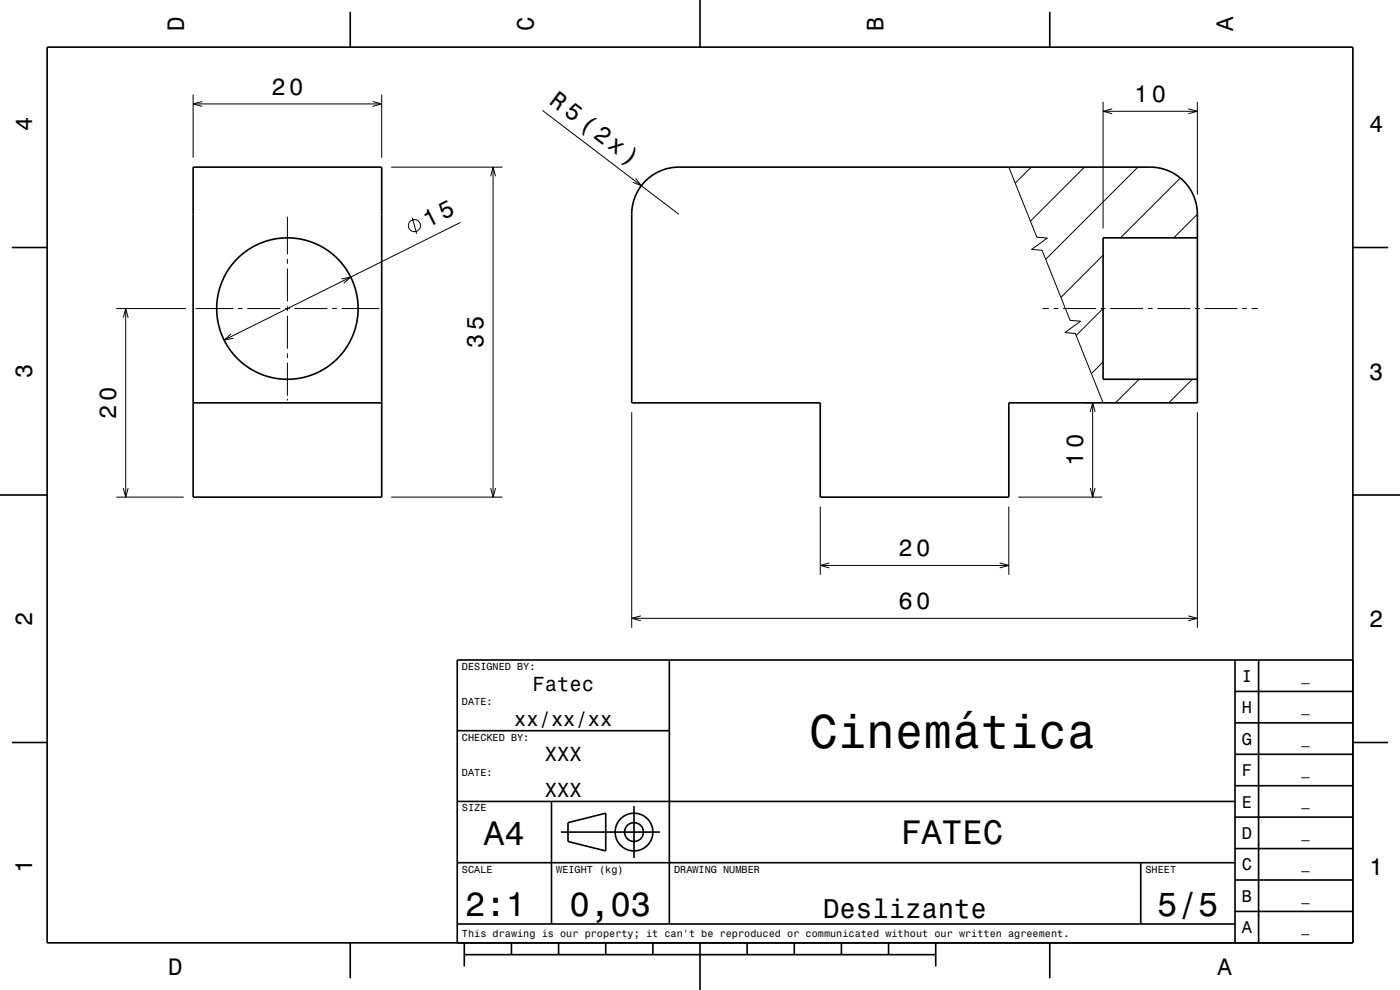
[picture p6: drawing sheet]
<svg xmlns="http://www.w3.org/2000/svg" width="297mm" height="210mm" viewBox="0 0 297 210" stroke-linecap="round" stroke-linejoin="round" font-family="sans-serif">
<g fill="none" stroke="#000" stroke-width=".21">
<path d="M41 20v13.5M41 22h40M42.9 21.5l-1.9 .5 1.9 .6M79 21.5l2 .5-2 .6M81 20v13.5M83 35.5h23.6M104.1 37.4l.5-1.9 .5 1.9M104.6 35.5v70M115.1 23.4l28.9 22.1M134.8 37.8l1.3 1.6-1.9-.8M214 35.5l6 14.8 2.2 .2-3.4 2.4 2.3 .2 5.9 14.9 2.2 .1-3.3 2.5 2.2 .1 5.9 14.8M218.8 35.5l-3.4 3.3"/>
<path d="M230.1 35.5l-11.5 11.4M234 21.6v26.9M234 23.6h20M235.9 23.1l-1.9 .5 1.9 .5M241.4 35.5l-19.6 19.5M250.4 37.8l-12.7 12.7M252.1 23.1l1.9 .5-1.9 .5M254 21.6v19.7M61 46v8M61 55v1M61 57v7M72.4 59.2l2-.4-1.5 1.3"/>
<path d="M87.5 46.1l.9 3.5M97.7 47.2l-50.2 24.9M234 54.1l-8.9 9M254 45.5l-5 5M24.7 65.5h14.8M26.2 67.4l.5-1.9 .5 1.9M26.7 65.5v40M41.5 65.5h8M49 70.8l-1.5 1.3 2-.4M50.5 65.5h1M52.5 65.5h7M60.5 65.5h1"/>
<path d="M61 65v1M61 67v7M61 75v1M61 77v7M62.5 65.5h7M70.5 65.5h1M72.5 65.5h8M221.2 65.5h1.3M223.5 65.5h1M225.5 65.5h7M233.5 65.5h1M234 76.8l-2.5 2.5"/>
<path d="M234 65.5l-5.7 5.7M235.5 65.5h7M243.5 65.5h1M245.5 65.5h7M253.5 65.5h1M255.5 65.5h7M263.5 65.5h1M265.5 65.5h1.4M61 84.6v.4M134 87.5v45.7M229.8 85.5h2.2M231.3 87.4l.5-1.9 .5 1.9"/>
<path d="M231.8 85.5v20M241.6 80.5l-5 5M253 80.5l-5 5M254 87.5v45.7M24.7 105.5h14.3M26.2 103.5l.5 2 .5-2M83 105.5h23.6M104.1 103.5l.5 2 .5-2M174 107.5v14.4M174 119.9h40M175.9 119.4l-1.9 .5 1.9 .6M212.1 119.4l1.9 .5-1.9 .6"/>
<path d="M214 107.5v14.4M216 105.5h17.8M231.3 103.5l.5 2 .5-2M134 131.2h120M135.9 130.6l-1.9 .6 1.9 .5M252.1 130.6l1.9 .6-1.9 .5"/>
<circle cx="87.9" cy="47.9" r="1.28"/>
</g>
<g fill="none" stroke="#000" stroke-width=".35">
<path d="M10 10h277v190h-277zM74.3 2.5v7.5M148.5 0v10M222.7 2.5v7.5M41 35.5h40v70h-40zM136.8 38.5a10 10 0 0 1 7.2-3h100a10 10 0 0 1 10 10v40h-40v20h-40v-20h-40v-40a10 10 0 0 1 2.8-7zM2.5 52.5h7.5M254 50.5h-20v30h20M287 52.5h7.5M41 85.5h40M0 105h10M287 105h10"/>
<path d="M142 140v56M262 140v60M267 140v60M287 140h-190v60M2.5 157.5h7.5M97 155h45M262 153.3h25M262 146.7h25M287 157.5h7.5M97 170h165M117 170v26M119 176.5h21"/>
<path d="M120.5 174.5l8-2v8l-8-2zM134.5 171v11M262 173.3h25M262 166.7h25M262 160h25M97 196h165M97 183h165M242 183v13M262 193.3h25M262 186.7h25M262 180h25M74.3 200v7.5"/>
<path d="M98.5 202.5h100M98.5 200v5M108.5 200v2.5M118.5 200v2.5M128.5 200v2.5M138.5 200v2.5M148.5 200v10M158.5 200v2.5M168.5 200v2.5M178.5 200v2.5M188.5 200v2.5M198.5 200v5"/>
<path d="M222.7 200v7.5"/>
<circle cx="61" cy="65.5" r="15"/>
<circle cx="134.5" cy="176.5" r="2"/>
<circle cx="134.5" cy="176.5" r="4"/>
</g>
<text font-size="10.1" x="171.6" y="158.7">Cinemática</text>
<g font-size="7.2">
<text x="102.7" y="179.3">A4</text>
<text x="191.2" y="179.1">FATEC</text>
<text x="98.7" y="194.3">2:1</text>
<text x="120.8" y="194.3">0,03</text>
<text x="245.5" y="194.3">5/5</text>
</g>
<text font-size="5.8" x="174.6" y="194.6">Deslizante</text>
<g font-size="5.1">
<text x="116.3" y="21.8" transform="rotate(37 116.3 21.8)">R 5 (2x)</text>
<text x="90.7" y="48.4" transform="rotate(-27 90.7 48.4)">15</text>
</g>
<g font-size="5">
<text x="39" y="6.5" transform="rotate(-90 39 6.5)">D</text>
<text x="113.2" y="6.5" transform="rotate(-90 113.2 6.5)">C</text>
<text x="187.4" y="6.5" transform="rotate(-90 187.4 6.5)">B</text>
<text x="261.6" y="6.5" transform="rotate(-90 261.6 6.5)">A</text>
<text x="57.6" y="20">20</text>
<text x="240.6" y="21.6">10</text>
<text x="6.8" y="27.8" transform="rotate(-90 6.8 27.8)">4</text>
<text x="290.5" y="28.1">4</text>
<text x="102.6" y="73.8" transform="rotate(-90 102.6 73.8)">35</text>
<text x="6.8" y="80.3" transform="rotate(-90 6.8 80.3)">3</text>
<text x="290.5" y="80.6">3</text>
<text x="24.7" y="88.8" transform="rotate(-90 24.7 88.8)">20</text>
<text x="229.8" y="98.8" transform="rotate(-90 229.8 98.8)">10</text>
<text x="190.6" y="117.9">20</text>
<text x="190.6" y="129.2">60</text>
<text x="6.8" y="132.8" transform="rotate(-90 6.8 132.8)">2</text>
<text x="290.5" y="133.1">2</text>
<text x="6.8" y="185.3" transform="rotate(-90 6.8 185.3)">1</text>
<text x="290.5" y="185.6">1</text>
<text x="35.7" y="206.8">D</text>
<text x="258.3" y="206.8">A</text>
</g>
<g font-size="4.3">
<text x="113" y="146.5">Fatec</text>
<text x="109.1" y="154">xx/xx/xx</text>
<text x="115.6" y="161.5">XXX</text>
<text x="115.6" y="169">XXX</text>
</g>
<g font-size="3.6">
<text x="263.4" y="144.6">I</text>
<text x="263.4" y="151.3">H</text>
<text x="263.4" y="158">G</text>
<text x="263.4" y="164.6">F</text>
<text x="263.4" y="171.3">E</text>
<text x="263.4" y="178">D</text>
<text x="263.4" y="184.6">C</text>
<text x="263.4" y="191.3">B</text>
<text x="263.4" y="198">A</text>
</g>
<g font-size="2.9">
<text x="276.1" y="144.4">_</text>
<text x="276.1" y="151">_</text>
<text x="276.1" y="157.7">_</text>
<text x="276.1" y="164.4">_</text>
<text x="276.1" y="171">_</text>
<text x="276.1" y="177.7">_</text>
<text x="276.1" y="184.4">_</text>
<text x="276.1" y="191.1">_</text>
<text x="276.1" y="197.7">_</text>
</g>
<g font-size="2.2">
<text x="98" y="142.1">DESIGNED BY:</text>
<text x="98" y="149.6">DATE:</text>
<text x="98" y="157.1">CHECKED BY:</text>
<text x="98" y="164.6">DATE:</text>
<text x="98" y="172.1">SIZE</text>
<text x="98" y="185.1">SCALE</text>
<text x="118" y="185.1">WEIGHT (kg)</text>
<text x="143" y="185.1">DRAWING NUMBER</text>
<text x="243" y="185.1">SHEET</text>
<text x="98" y="198.8">This drawing is our property; it can't be reproduced or communicated without our written agreement.</text>
</g>
</svg>
